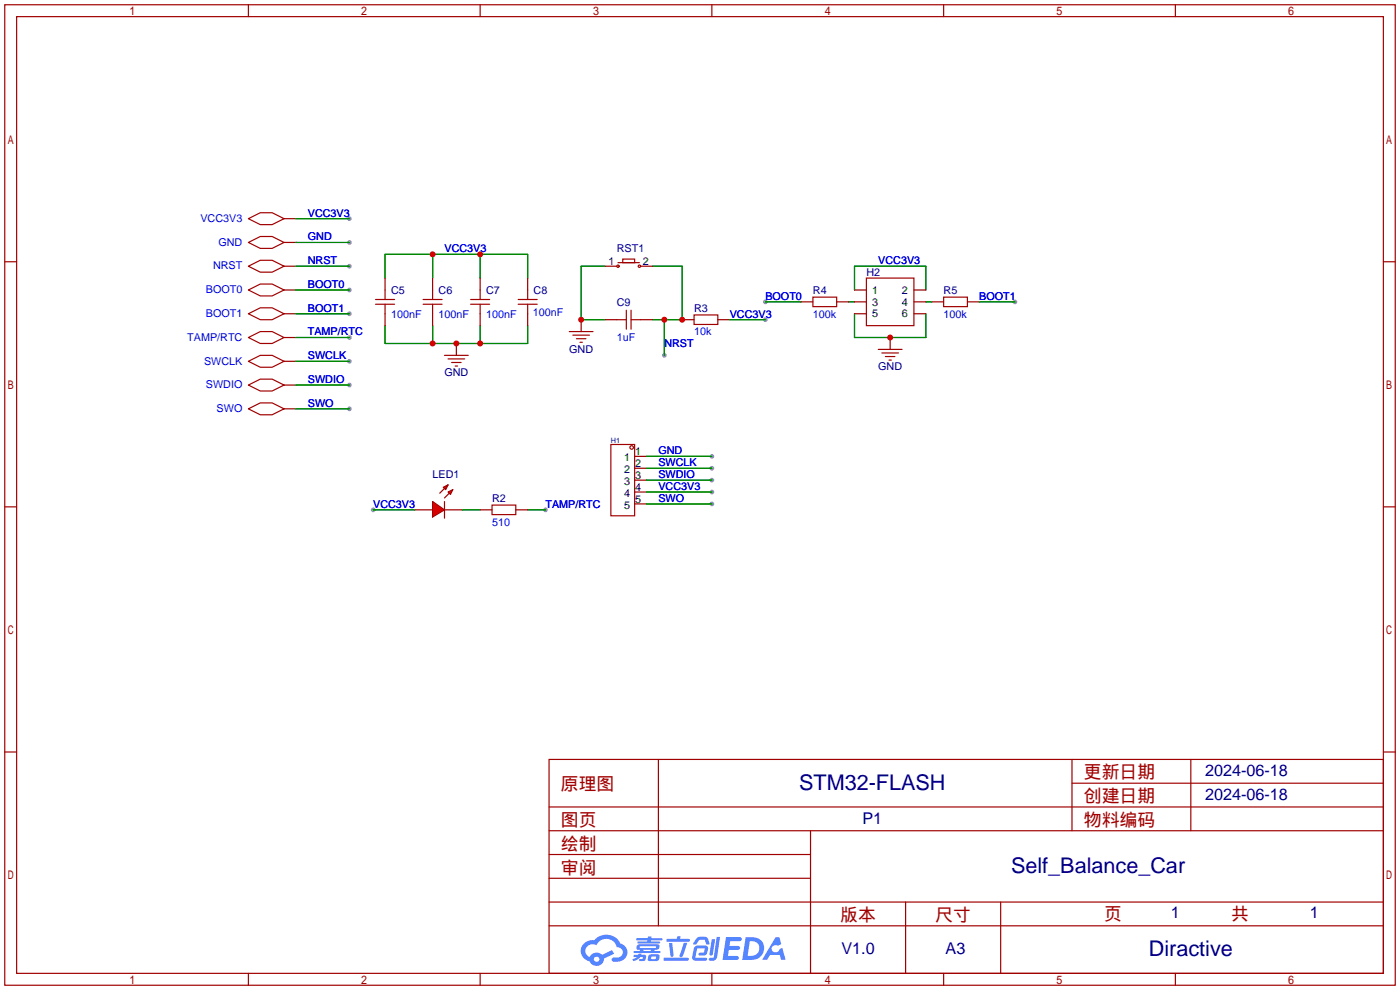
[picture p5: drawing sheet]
<svg xmlns="http://www.w3.org/2000/svg" width="299mm" height="212mm" viewBox="0 0 299 212" stroke-linecap="round" stroke-linejoin="round" font-family="sans-serif">
<g fill="#999">
<circle cx="142" cy="75.9" r=".51"/>
<circle cx="216.9" cy="64.5" r=".51"/>
<circle cx="163.6" cy="64.5" r=".51"/>
<circle cx="79.8" cy="109" r=".51"/>
<circle cx="116.6" cy="109" r=".51"/>
<circle cx="152.1" cy="97.5" r=".51"/>
<circle cx="152.1" cy="100.1" r=".51"/>
<circle cx="152.1" cy="102.6" r=".51"/>
<circle cx="152.1" cy="105.2" r=".51"/>
<circle cx="152.1" cy="107.7" r=".51"/>
<circle cx="163.6" cy="68.3" r=".51"/>
<circle cx="74.7" cy="46.7" r=".51"/>
<circle cx="74.7" cy="51.8" r=".51"/>
<circle cx="74.7" cy="56.9" r=".51"/>
<circle cx="74.7" cy="62" r=".51"/>
<circle cx="74.7" cy="67.1" r=".51"/>
<circle cx="74.7" cy="77.2" r=".51"/>
<circle cx="74.7" cy="82.3" r=".51"/>
<circle cx="74.7" cy="87.4" r=".51"/>
<circle cx="74.7" cy="72.1" r=".51"/>
</g>
<g fill="none" stroke="#a10000" stroke-width=".25">
<path d="M1 1h297.2v209.6h-297.2zM3.6 3.6h292.1v204.4h-292.1zM53.1 1v2.6M102.6 1v2.6M152.1 1v2.6M201.7 1v2.6M251.2 1v2.6M1 55.9h2.6M295.7 55.9h2.5M1 108.3h2.6M295.7 108.3h2.5M1 160.7h2.6"/>
<path d="M117.3 162.3h178.4v45.7h-178.4zM117.3 177.5h178.4M117.3 172.5h178.4M140.7 162.3v35.6M173.2 177.5v30.5M229.1 162.3v15.2M229.1 167.4h66.6M254.5 162.3v15.2M295.7 160.7h2.5M117.3 182.6h55.9M117.3 197.9h178.4M117.3 192.8h178.4"/>
<path d="M117.3 187.7h55.9M193.5 192.8v15.2M213.9 192.8v15.2M53.1 208v2.6M102.6 208v2.6M152.1 208v2.6M201.7 208v2.6M251.2 208v2.6"/>
</g>
<g fill="#5487ff">
<path d="M155.2 200.3h2.6a.48 .48 0 0 1 .7 .4 .48 .48 0 0 1-.6 .4h-1.8l-.2 1.1h1.9a.43 .43 0 0 1 .4 .4 .43 .43 0 0 1-.5 .4h-1.9l-.2 1.3h1.7a.45 .45 0 0 1 .5 .2 .45 .45 0 0 1-.1 .6h-3.3z"/>
<path d="M165.7 200.3h.9l.4 1.5-.8 .3a.84 .84 0 0 0-1.2 .3 .84 .84 0 0 0 .4 1.1 .84 .84 0 0 0 1.1-.4l.1-.2 .6-.3 .7 2.5h-1l-.2-1h-2.1l-.6 1h-1.1z"/>
<path d="M152.1 200.8h.7l-.5 3.1a.36 .36 0 0 1-.3 .3 .36 .36 0 0 1-.4-.3z"/>
<path d="M153.2 200.2h.7l-.6 4.3a1.13 1.13 0 0 1-1.8 .6l.2-.4h.7l.2-.2z"/>
<path d="M148.9 200.6l.6-.4h1a.77 .77 0 0 1 .9 .5l.3 1-.2 .2h-.5l-.3-.9-.2-.2-1 .1-.7 1-.6-.1-.1-.2z"/>
<path d="M148.4 202.4l.6-.3h1.7a.81 .81 0 0 1 .7 .5 .81 .81 0 0 1-.2 .8 .81 .81 0 0 1-.9 .8h-.7a.32 .32 0 0 1-.3-.3 .32 .32 0 0 1 .4-.3h.7l.2-.9-1.6 .1-.4 1.8 2.2 .1a.32 .32 0 0 1 .3 .4 .32 .32 0 0 1-.4 .2h-2.2l-.5-.3-.1-.5z"/>
<path d="M141.9 204.7h5a.33 .33 0 0 1 .3 .3 .33 .33 0 0 1-.3 .3h-4.9l-.2-.1z"/>
<path d="M146.1 201.5h.8l-.7 2a.98 .98 0 0 1-.7 1.1l-.3-.3z"/>
<path d="M143 201.6h.7l.3 2.5a.34 .34 0 0 1-.3 .4 .34 .34 0 0 1-.4-.3z"/>
<path d="M142.5 200.7h2.1l.3-.6h.6l-.1 .6h1.7a.32 .32 0 0 1 .4 .3 .32 .32 0 0 1-.4 .3h-4.5l-.2-.2z"/>
<path d="M135.5 204.1h.9l.1-.3h.6v.3h.8a.82 .82 0 0 1-.5 1.3h-.8v-.4l.7-.1 .1-.3a.68 .68 0 0 0-1 .4l-1.1 .4-.1-.4 .9-.5h-.7z"/>
<path d="M136 200.5h2.4l.1-.3h.7v.3h2.2l.2 .3-.2 .2h-2.3v.2h1.8l.2 .3-.2 .1h-4.5l-.1-.4h2l.1-.2h-2.3l-.1-.2z"/>
<path d="M159.4 200.3l-.8 4.9h1.7a2.5 2.5 0 0 0 3-2.5 2.5 2.5 0 0 0-3.1-2.4zM160.3 201.1a1.61 1.61 0 0 1 2 1.5 1.61 1.61 0 0 1-1.8 1.7h-.7z"/>
<path d="M136.2 202a.55 .55 0 0 0-.2 .8 .55 .55 0 0 0 .7 .2l.1 .3h-1.3v.3l5.4 .1 .3-.2-.2-.2h-1.2l.2-.3a.7 .7 0 0 0 .8-.3 .7 .7 0 0 0 0-.8l-4.2-.1zM136.8 202.3l3.3-.1 .1 .1-.2 .3h-3.2zM137.5 203h1.7l-.2 .3h-1.4z"/>
<path d="M138.6 204.2a1.05 1.05 0 0 0 0 1.2 2.91 2.91 0 0 0 2.2-.2 .98 .98 0 0 0 0-1.2h-1.6zM139.2 204.5l.9-.1 .1 .4-.2 .2-.8-.1z"/>
<path d="M124.9 201.6a2.23 2.23 0 0 0-.7 2.3 2.23 2.23 0 0 0 1.8 1.6 1.58 1.58 0 0 0 1.8 .9 1.58 1.58 0 0 0 1.3-1.5l2.2-1.1-.5-.7-2.1 1a1.65 1.65 0 0 0-2.7 .4 1.45 1.45 0 0 1-.8-1.9 1.45 1.45 0 0 1 2-.7l.3 .1a2.3 2.3 0 0 1 2.3-1.3 2.3 2.3 0 0 1 2 1.7 1.12 1.12 0 0 1 1.3 1 1.12 1.12 0 0 1-1.1 1.2h-.7a.45 .45 0 0 0-.6 .4 .45 .45 0 0 0 .5 .5 2.21 2.21 0 0 0 2.2-.5 2.21 2.21 0 0 0 .5-2.3 2.13 2.13 0 0 0-1.3-1.1 3.3 3.3 0 0 0-5.6-.7l-1.1 .1zM127 205a.57 .57 0 0 1 1.1 0 .57 .57 0 0 1-1.1 0z"/>
</g>
<g fill="none" stroke="#008700" stroke-width=".25">
<path d="M82.3 59.4v-5h30.5v5M92.5 54.4v5M102.6 54.4v5M129.3 56.9h-5.1v11.4h5.1M139.4 56.9h6.4v11.4h-6.4M82.3 69.6v3.8h30.5v-3.8M92.5 69.6v3.8M102.6 69.6v3.8M142 68.3v7.6M163.6 64.5h7.6M181.4 64.5h1.2M182.6 62v-5.1h15.3v5.1"/>
<path d="M182.6 67.1v5h15.3v-5M197.9 64.5h1.2M209.3 64.5h7.6M138.2 97.5h13.9M79.8 109h8.8M98.8 109h3.8M112.8 109h3.8M138.2 100.1h13.9M138.2 102.6h13.9M138.2 105.2h13.9M138.2 107.7h13.9"/>
</g>
<g fill="none" stroke="#a10000" stroke-width=".25">
<path d="M95 75.9h5.1M95.8 76.7h3.5M96.5 77.5h2.1M97.3 78.2h.5M121.7 70.9h5M122.4 71.6h3.6M123.2 72.4h2M124 73.2h.5M187.7 74.7h5.1M188.5 75.4h3.5M189.2 76.2h2.1M190 77h.5"/>
<path d="M130.6 95h5v15.2h-5zM95 107.2v3.5"/>
<circle cx="135" cy="95.6" r=".38"/>
</g>
<path d="M97.5 73.4v2.5M124.2 68.3v2.6M190.2 72.1v2.6M135.6 97.5h2.6M135.6 100.1h2.6M135.6 102.6h2.6M135.6 105.2h2.6M135.6 107.7h2.6" fill="none" stroke="#870000" stroke-width=".25"/>
<g fill="#f00" stroke="#a10000" stroke-width=".25">
<path d="M92.5 107.2l2.5 1.8-2.5 1.5z"/>
<path d="M94.7 104.1l1.1-.5-.6 1z"/>
<path d="M95.8 105.2l1-.6-.5 1.1z"/>
</g>
<g fill="none" stroke="#a10000" stroke-width=".25">
<path d="M53.1 46.7l2.5-1.2h2.6l2.5 1.2-2.5 1.3h-2.6zM53.1 51.8l2.5-1.3h2.6l2.5 1.3-2.5 1.3h-2.6zM53.1 56.9l2.5-1.3h2.6l2.5 1.3-2.5 1.3h-2.6zM132.1 56.1h4.6M133.1 55.4h2.5v.7h-2.5zM185.2 59.4h10.1v10.2h-10.1zM53.1 62l2.5-1.3h2.6l2.5 1.3-2.5 1.2h-2.6zM53.1 67.1l2.5-1.3h2.6l2.5 1.3-2.5 1.2h-2.6zM53.1 77.2l2.5-1.3h2.6l2.5 1.3-2.5 1.3h-2.6zM53.1 72.1l2.5-1.2h2.6l2.5 1.2-2.5 1.3h-2.6zM80.3 65h4M80.3 64h4"/>
<path d="M82.3 62v2M82.3 65v2.1M90.4 65h4.1M90.4 64h4.1M92.5 62v2M92.5 65v2.1M100.6 65h4M100.6 64h4M102.6 62v2M102.6 65v2.1M110.7 65h4.1M110.7 64h4.1"/>
<path d="M112.8 62v2M112.8 65v2.1M131.8 68.3h2.1M133.9 66.3v4.1M134.9 68.3h2M134.9 66.3v4.1M148.3 67.3h5.1v2h-5.1zM173.7 63.5h5.1v2h-5.1zM201.7 63.5h5.1v2h-5.1zM53.1 82.3l2.5-1.3h2.6l2.5 1.3-2.5 1.3h-2.6zM53.1 87.4l2.5-1.3h2.6l2.5 1.3-2.5 1.2h-2.6zM95 104.4l-1 1"/>
<path d="M96 105.4l-1 1M105.2 107.9h5v2.1h-5z"/>
<circle cx="132.1" cy="56.9" r=".25"/>
<circle cx="136.7" cy="56.9" r=".25"/>
</g>
<g fill="none" stroke="#870000" stroke-width=".25">
<path d="M60.7 56.9h2.5M60.7 46.7h2.5M60.7 51.8h2.5M82.3 59.4v2.6M92.5 59.4v2.6M102.6 59.4v2.6M112.8 59.4v2.6M129.3 56.9h2.5M136.9 56.9h2.5M60.7 62h2.5M60.7 67.1h2.5M60.7 77.2h2.5"/>
<path d="M60.7 72.1h2.5M82.3 67.1v2.5M92.5 67.1v2.5M102.6 67.1v2.5M112.8 67.1v2.5M129.3 68.3h2.5M136.9 68.3h2.5M145.8 68.3h2.5M153.4 68.3h2.6M171.2 64.5h2.5M178.8 64.5h2.6M182.6 64.5h2.6"/>
<path d="M182.6 62h2.6M182.6 67.1h2.6M195.3 64.5h2.6M195.3 62h2.6M195.3 67.1h2.6M199.1 64.5h2.6M206.8 64.5h2.5M60.7 82.3h2.5M60.7 87.4h2.5M88.6 109h3.9M95 109h3.8M102.6 109h2.6"/>
<path d="M110.2 109h2.6"/>
</g>
<path d="M63.2 46.7h11.5M63.2 51.8h11.5M63.2 56.9h11.5M63.2 62h11.5M63.2 67.1h11.5M63.2 77.2h11.5M63.2 72.1h11.5M156 68.3h7.6M63.2 82.3h11.5M63.2 87.4h11.5" fill="none" stroke="#008700" stroke-width=".25"/>
<g fill="#c00">
<circle cx="92.5" cy="54.4" r=".63"/>
<circle cx="102.6" cy="54.4" r=".63"/>
<circle cx="102.6" cy="73.4" r=".63"/>
<circle cx="92.5" cy="73.4" r=".63"/>
<circle cx="97.5" cy="73.4" r=".63"/>
<circle cx="124.2" cy="68.3" r=".63"/>
<circle cx="142" cy="68.3" r=".63"/>
<circle cx="145.8" cy="68.3" r=".63"/>
<circle cx="190.2" cy="72.1" r=".63"/>
</g>
<g font-size="4.6" fill="#000080">
<text x="170.8" y="168.8">STM32-FLASH</text>
<text x="216.1" y="186.6">Self_Balance_Car</text>
<text x="245.5" y="204.3">Diractive</text>
</g>
<g font-size="3.8" fill="#a00000">
<text x="231.6" y="166.4">更新日期</text>
<text x="119.9" y="168.9">原理图</text>
<text x="231.6" y="171.5">创建日期</text>
<text x="119.9" y="176.5">图页</text>
<text x="231.6" y="176.5">物料编码</text>
<text x="119.9" y="181.6">绘制</text>
<text x="119.9" y="186.7">审阅</text>
<text x="179.6" y="196.9">版本</text>
<text x="199.9" y="196.9">尺寸</text>
<text x="236" y="196.6">页</text>
<text x="263.1" y="196.6">共</text>
</g>
<g font-size="3.5" fill="#000080">
<text x="257.6" y="165.9">2024-06-18</text>
<text x="257.6" y="171">2024-06-18</text>
<text x="184.3" y="176">P1</text>
<text x="250.2" y="196.1">1</text>
<text x="280" y="196.1">1</text>
<text x="179.8" y="204">V1.0</text>
<text x="202.1" y="204">A3</text>
</g>
<g font-size="2.3" fill="#00f">
<text x="42.8" y="47.4">VCC3V3</text>
<text x="65.8" y="46.3">VCC3V3</text>
<text x="46.7" y="52.5">GND</text>
<text x="65.8" y="51.4">GND</text>
<text x="95" y="53.9">VCC3V3</text>
<text x="45.5" y="57.6">NRST</text>
<text x="65.8" y="56.4">NRST</text>
<text x="187.7" y="56.4">VCC3V3</text>
<text x="44" y="62.7">BOOT0</text>
<text x="65.8" y="61.5">BOOT0</text>
<text x="163.6" y="64.1">BOOT0</text>
<text x="209.3" y="64.1">BOOT1</text>
<text x="44" y="67.7">BOOT1</text>
<text x="65.8" y="66.6">BOOT1</text>
<text x="65.8" y="71.7">TAMP/RTC</text>
<text x="83.6" y="67.9">100nF</text>
<text x="93.7" y="67.9">100nF</text>
<text x="103.9" y="67.9">100nF</text>
<text x="113.8" y="67.6">100nF</text>
<text x="148.3" y="71.7">10k</text>
<text x="156" y="67.9">VCC3V3</text>
<text x="173.7" y="67.9">100k</text>
<text x="201.7" y="67.9">100k</text>
<text x="40" y="72.8">TAMP/RTC</text>
<text x="43.6" y="77.9">SWCLK</text>
<text x="65.8" y="76.8">SWCLK</text>
<text x="131.8" y="72.9">1uF</text>
<text x="142" y="74.2">NRST</text>
<text x="44" y="83">SWDIO</text>
<text x="65.8" y="81.8">SWDIO</text>
<text x="46.3" y="88.1">SWO</text>
<text x="65.8" y="86.9">SWO</text>
<text x="140.7" y="97.1">GND</text>
<text x="140.7" y="99.6">SWCLK</text>
<text x="140.7" y="102.2">SWDIO</text>
<text x="140.7" y="104.7">VCC3V3</text>
<text x="140.7" y="107.2">SWO</text>
<text x="79.8" y="108.5">VCC3V3</text>
<text x="105.2" y="112.3">510</text>
<text x="116.6" y="108.5">TAMP/RTC</text>
</g>
<g font-size="2.3" fill="#000080">
<text x="131.8" y="53.9">RST1</text>
<text x="185.2" y="59">H2</text>
<text x="83.6" y="62.8">C5</text>
<text x="93.7" y="62.8">C6</text>
<text x="103.9" y="62.8">C7</text>
<text x="114" y="62.8">C8</text>
<text x="131.8" y="65.3">C9</text>
<text x="173.7" y="62.8">R4</text>
<text x="201.7" y="62.8">R5</text>
<text x="148.3" y="66.6">R3</text>
<text x="121.6" y="75.4">GND</text>
<text x="95" y="80.4">GND</text>
<text x="187.7" y="79.2">GND</text>
<text x="92.5" y="102.2">LED1</text>
<text x="105.2" y="107.2">R2</text>
</g>
<g font-size="2.3">
<text x="130" y="56.7">1</text>
<text x="137.4" y="56.7">2</text>
<text x="186.4" y="62.8">1</text>
<text x="186.4" y="65.3">3</text>
<text x="192.8" y="62.8">2</text>
<text x="192.8" y="65.3">4</text>
<text x="186.4" y="67.8">5</text>
<text x="192.8" y="67.8">6</text>
<text x="133.4" y="98.6">1</text>
<text x="133.4" y="101.1">2</text>
<text x="135.8" y="97.3">1</text>
<text x="135.8" y="99.8">2</text>
<text x="133.4" y="103.7">3</text>
<text x="133.4" y="106.2">4</text>
<text x="135.8" y="102.4">3</text>
<text x="135.8" y="104.9">4</text>
<text x="135.8" y="107.5">5</text>
<text x="133.4" y="108.7">5</text>
</g>
<text font-size="1.6" fill="#000080" x="130.6" y="94.7">H1</text>
</svg>
